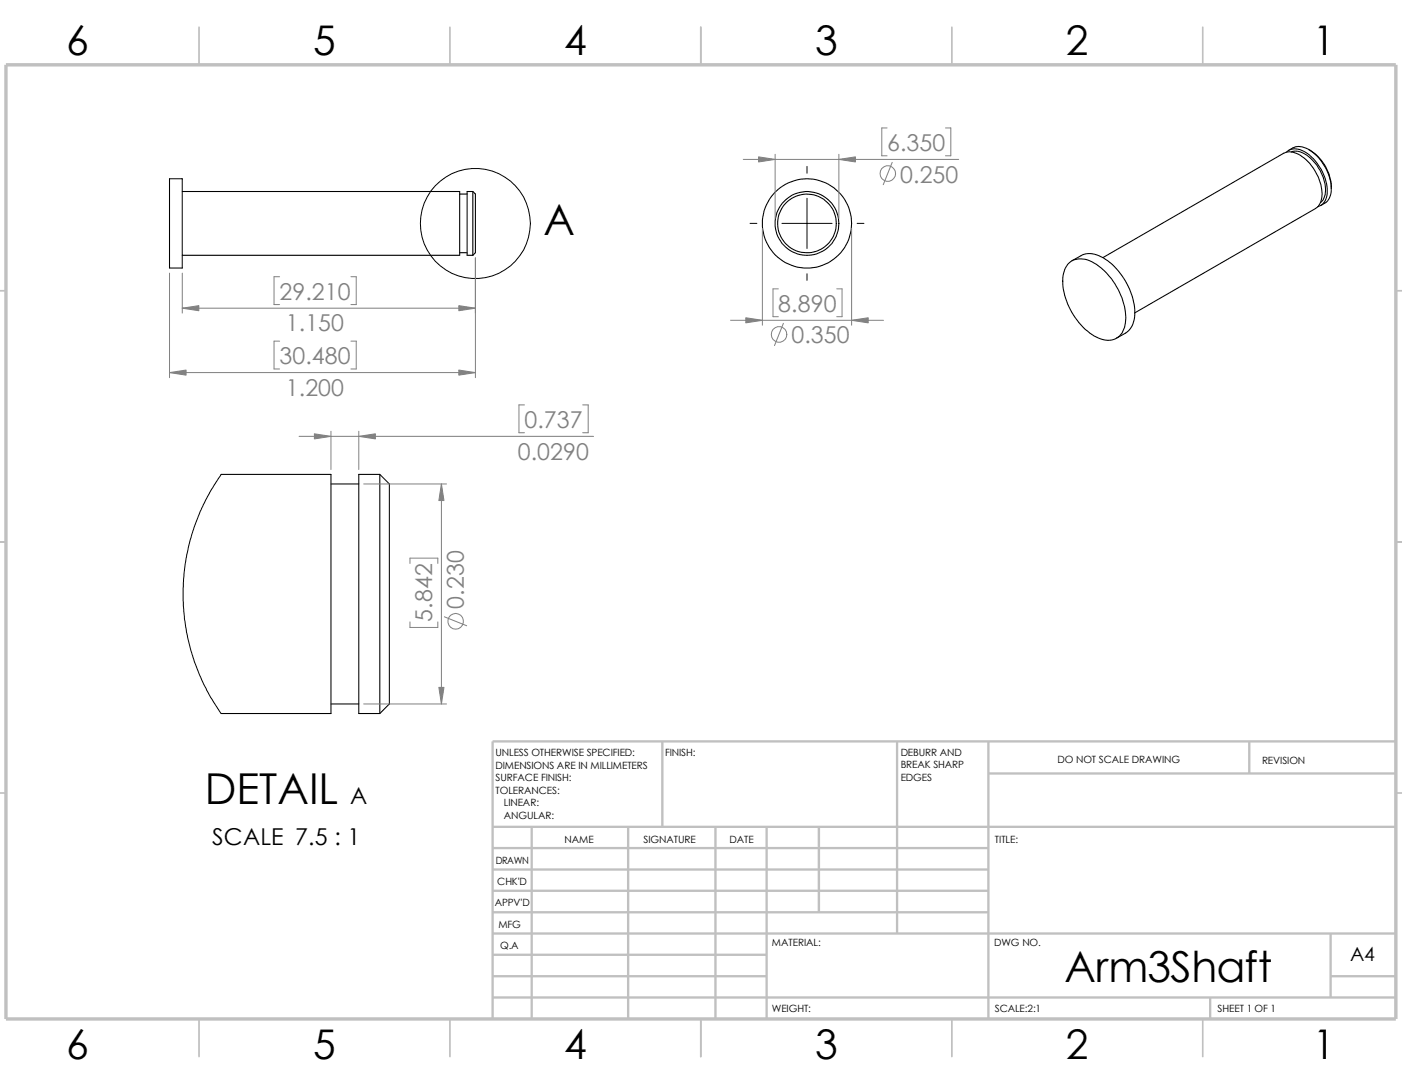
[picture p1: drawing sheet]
<svg xmlns="http://www.w3.org/2000/svg" width="279mm" height="216mm" viewBox="0 0 279 216" stroke-linecap="round" stroke-linejoin="round" font-family="sans-serif">
<g fill="none" stroke="#c0c0c0" stroke-width=".34">
<path d="M39.7 5.4v7.5M89.7 5.4v7.5M139.7 5.4v7.5M189.7 5.4v7.5M239.7 5.4v7.5M-.1 57.9h1.3M278.2 57.9h1.2M-.1 107.9h1.3M278.2 107.9h1.2M-.1 157.9h1.3M278.2 157.9h1.2M39.7 202.9v7.5"/>
<path d="M89.7 202.9v7.5M139.7 202.9v7.5M189.7 202.9v7.5M239.7 202.9v7.5"/>
</g>
<g fill="none" stroke="#c0c0c0" stroke-width=".47">
<path d="M132 147.7v17M178.8 147.7v38.2M197 147.7v55.2M197 154.1h81.2M249 147.7v6.4M278.2 147.7h-180v55.2M98.2 168.9h98.8M98.2 173.2h98.8M98.2 177.4h98.8M98.2 164.7h180M106 164.7v38.2M125.2 164.7v38.2"/>
<path d="M142.6 164.7v38.2M152.8 164.7v38.2M163.2 164.7v17M98.2 194.4h54.6M98.2 190.2h54.6M98.2 185.9h180M98.2 181.7h98.8M98.2 198.7h180M241.2 198.7v4.2M265.2 194.4h13M265.2 185.9v12.8"/>
</g>
<path d="M1.2 12.9h277v190h-277z" fill="none" stroke="#c0c0c0" stroke-width=".68" stroke-linecap="butt"/>
<g fill="none" stroke="#000" stroke-width=".21">
<path d="M33.8 35.6h2.5v17.8h-2.5zM36.3 38.1h55.3v12.7h-55.3M91.6 38.7h1.5M94.2 38.1v12.7M94.2 38.1h-1.1v12.7h1.1M94.2 38.1l.5 .6v11.6l-.5 .5M256.4 30.3a2.97 2.97 0 0 1 3.8 .1 9.5 9.5 0 0 1 4.2 8.8 2.5 2.5 0 0 1-1.8 1.9M256.8 29.9a3.7 3.7 0 0 1 4.9 .5 9.4 9.4 0 0 1 3.5 8.4 2.92 2.92 0 0 1-2 2.1M257.3 30.3a3.8 3.8 0 0 1 3.9 1.2 8.2 8.2 0 0 1 2.7 7.7l-.2 .6-.6 .5M260.8 29.8a8.9 8.9 0 0 1 4.5 7.7M91.6 50.3h1.5M213 52.4a4.1 4.1 0 0 1 5.1 0 13.4 13.4 0 0 1 6.2 11.9 3.6 3.6 0 0 1-5.4 3.1 13.3 13.3 0 0 1-7.1-12.4l.5-1.7z"/>
<path d="M213.6 51.9l1.8-1a4.6 4.6 0 0 1 4.9 .7 13.6 13.6 0 0 1 5.8 11.6 4.1 4.1 0 0 1-1.8 3.1l-1.8 1.1M219.8 51.3l36-20.8a3.7 3.7 0 0 1 4.1 1 9.2 9.2 0 0 1 3.4 8.3l-.6 1.3-.5 .4-36.1 20.8M44.1 94.5h21.9v47.6h-21.9M66 96.4h5.5M75.7 94.5h-4.2v47.6h4.2M75.7 94.5l1.9 1.9v43.8l-1.9 1.9M75.7 94.5v47.6M66 140.2h5.5"/>
<circle cx="160.8" cy="44.5" r="5.8"/>
<circle cx="160.8" cy="44.5" r="8.9"/>
<circle cx="160.8" cy="44.5" r="6.3"/>
</g>
<g fill="none" stroke="#000" stroke-width=".2">
<path d="M160.8 33.1v1.4M160.8 39.5v10M149.5 44.5h1.3M155.8 44.5h10M160.8 54.5v1.3M170.8 44.5h1.4M44.1 94.5l-1.9 3-1.2 2.1-1.1 2.2-1.2 3.3-.8 2.3-.8 3.8-.4 3.1-.2 2.8v3.5l.3 2.8 .4 2.5 .9 3.7 .7 2.4 1.8 4.2 1.4 2.8 2.1 3.1"/>
<circle cx="94.7" cy="44.5" r="11"/>
</g>
<g fill="none" stroke="#808080" stroke-width=".2">
<path d="M148.1 31.7h43M154.5 30.7v12.8M167.2 30.7v12.8M176.8 25.5h-1.1v5.5h1.1M177.8 32.3l-1.8 4.5M188.4 25.5h1.1v5.5h-1.1M33.8 54.4v20.8M36.3 54.4v8M55.7 55.1h-1.1v5.6h1.1M69.9 55.1h1.1v5.6h-1.1M94.7 51.4v23.8M151.9 45.5v19.3"/>
<path d="M155.1 57.5h-1v5.6h1M166.8 57.5h1v5.6h-1M169.7 45.5v19.3M33.8 74.2h60.9M36.3 61.4h58.4M55.7 67.9h-1.1v5.6h1.1M69.9 67.9h1.1v5.6h-1.1M145.6 63.8h30.5M156.1 64.4l-1.8 4.4M59.6 86.9h58.7M66 85.9v7.6M71.5 85.9v7.6"/>
<path d="M72.5 96.4h16.5M88 96.4v43.8M104.5 80.6h-1.1v5.6h1.1M116.1 80.6h1.1v5.6h-1.1M81.7 112.2v-1h5.5v1M81.7 123.9v1.1h5.5v-1.1M88.6 122.9l4.4 1.7M72.5 140.2h16.5"/>
<circle cx="176.9" cy="34.6" r="1.55"/>
<circle cx="155.3" cy="66.6" r="1.55"/>
<circle cx="90.8" cy="123.7" r="1.56"/>
</g>
<g fill="#808080" stroke="#808080" stroke-width=".2">
<path d="M87.5 136.9h1l-.5 3.3z"/>
<path d="M88 96.4l.5 3.3h-1z"/>
<path d="M62.7 86.4l3.3 .5-3.3 .5z"/>
<path d="M71.5 86.9l3.3-.5v1z"/>
<path d="M33.8 74.2l3.3-.5v1z"/>
<path d="M91.4 73.7l3.3 .5-3.3 .5z"/>
<path d="M91.4 60.9l3.3 .5-3.3 .5z"/>
<path d="M36.3 61.4l3.3-.5v1z"/>
<path d="M148.6 63.3l3.3 .5-3.3 .5z"/>
<path d="M169.7 63.8l3.3-.5v1z"/>
<path d="M151.2 31.2l3.3 .5-3.3 .6z"/>
<path d="M167.2 31.7l3.3-.5v1.1z"/>
</g>
<g font-size="8.5">
<text x="108.3" y="46.7">A</text>
<text x="40.9" y="160.1">DETAIL</text>
<text x="212.1" y="195.7">Arm3Shaft</text>
</g>
<g font-size="8.1">
<text x="13.2" y="10.9">6</text>
<text x="62.4" y="10.9">5</text>
<text x="112.4" y="10.9">4</text>
<text x="162.4" y="10.9">3</text>
<text x="212.4" y="10.9">2</text>
<text x="261.7" y="10.9">1</text>
<text x="13.2" y="210.9">6</text>
<text x="62.4" y="210.9">5</text>
<text x="112.4" y="210.9">4</text>
<text x="162.4" y="210.9">3</text>
<text x="212.4" y="210.9">2</text>
<text x="261.7" y="210.9">1</text>
</g>
<g font-size="4.6" fill="#808080">
<text x="176.8" y="30.1">6.350</text>
<text x="179.4" y="36.4">0.250</text>
<text x="55.7" y="59.7">29.210</text>
<text x="57" y="66">1.150</text>
<text x="155.1" y="62.1">8.890</text>
<text x="157.7" y="68.4">0.350</text>
<text x="55.7" y="72.6">30.480</text>
<text x="57" y="78.8">1.200</text>
<text x="104.5" y="85.3">0.737</text>
<text x="103.2" y="91.5">0.0290</text>
<text x="86.1" y="123.9" transform="rotate(-90 86.1 123.9)">5.842</text>
<text x="92.4" y="121.2" transform="rotate(-90 92.4 121.2)">0.230</text>
</g>
<g font-size="4.6">
<text x="69.8" y="160.1">A</text>
<text x="42.3" y="168.4">SCALE 7.5 : 1</text>
</g>
<text font-size="3.9" x="269.1" y="191.5">A4</text>
<g font-size="2">
<text x="98.8" y="150.6">UNLESS OTHERWISE SPECIFIED:</text>
<text x="98.8" y="153.1">DIMENSIONS ARE IN MILLIMETERS</text>
<text x="98.8" y="155.6">SURFACE FINISH:</text>
<text x="132.5" y="150.6">FINISH:</text>
<text x="179.5" y="155.5">EDGES</text>
<text x="179.5" y="150.5">DEBURR AND</text>
<text x="179.5" y="153">BREAK SHARP</text>
<text x="210.8" y="151.9">DO NOT SCALE DRAWING</text>
<text x="251.5" y="152.1">REVISION</text>
<text x="98.8" y="158.1">TOLERANCES:</text>
<text x="100.4" y="160.6">LINEAR:</text>
<text x="100.4" y="163.1">ANGULAR:</text>
<text x="112.5" y="168">NAME</text>
<text x="128.2" y="167.9">SIGNATURE</text>
<text x="145.4" y="167.9">DATE</text>
<text x="198.3" y="167.9">TITLE:</text>
<text x="98.8" y="172.1">DRAWN</text>
<text x="99.1" y="176.3">CHK'D</text>
<text x="98.6" y="180.4">APPV'D</text>
<text x="99.3" y="184.8">MFG</text>
<text x="99.7" y="189">Q.A</text>
<text x="153.8" y="188.5">MATERIAL:</text>
<text x="198.1" y="188.5">DWG NO.</text>
<text x="153.8" y="201.5">WEIGHT:</text>
<text x="198.2" y="201.6">SCALE:2:1</text>
<text x="242.7" y="201.6">SHEET 1 OF 1</text>
</g>
</svg>
